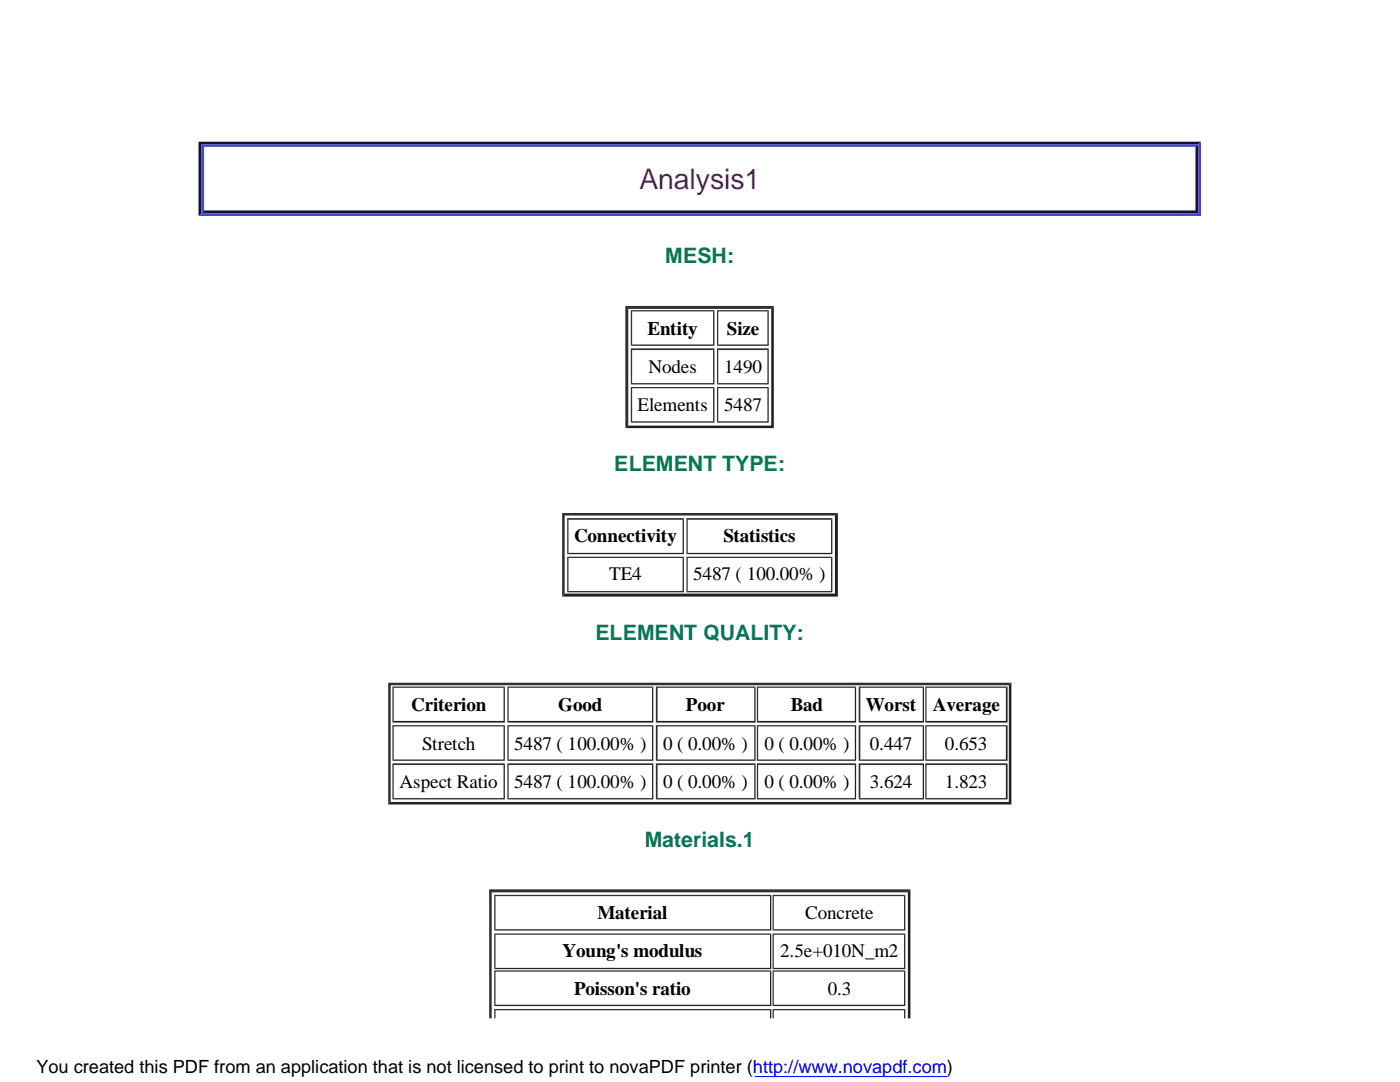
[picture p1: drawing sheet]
<svg xmlns="http://www.w3.org/2000/svg" width="279mm" height="216mm" viewBox="0 0 279 216" stroke-linecap="round" stroke-linejoin="round" font-family="sans-serif">
<path d="M39.6 28.3h200.1l-.5 .5h-199zM238.6 29.3l.6-.5v13.8l-.6-.6zM40.7 42h197.9l.6 .6h-199zM39.6 28.3l.6 .5v13.8l-.6 .5z" fill="#113"/>
<path d="M40.2 28.8h199l-.6 .5h-197.9zM239.7 28.3v14.8l-.5-.5v-13.8zM39.6 43.1l.6-.5h199l.5 .5zM40.2 28.8l.5 .5v12.7l-.5 .6z" fill="#44c"/>
<path d="M124.8 61h29.6l-.5 .6h-28.5zM124.8 61l.6 .6v23.3l-.6 .5z" fill="#303030"/>
<path d="M154.4 61v24.4l-.5-.5v-23.3zM124.8 85.4l.6-.5h28.5l.5 .5z" fill="#202020"/>
<path d="M112.2 102.4h55l-.6 .5h-53.9zM112.2 102.4l.5 .5v15.5l-.5 .6z" fill="#303030"/>
<path d="M166.6 102.9l.6-.5v16.6l-.6-.6zM112.7 118.4h53.9l.6 .6h-55z" fill="#202020"/>
<path d="M77.5 136.2h124.3l-.5 .5h-123.3zM77.5 136.2l.5 .5v23.3l-.5 .5z" fill="#303030"/>
<path d="M201.8 136.2v24.3l-.5-.5v-23.3zM77.5 160.5l.5-.5h123.3l.5 .5z" fill="#202020"/>
<path d="M97.6 177.5h84.1l-.5 .6h-83.1zM97.6 177.5l.5 .6v25.1h-.5z" fill="#303030"/>
<path d="M181.7 177.5v25.7h-.5v-25.1z" fill="#202020"/>
<path d="M125.9 61.9h16.7l-.3 .2h-16.1zM125.9 61.9l.3 .2v6.6l-.3 .3z" fill="#303030"/>
<path d="M142.6 61.9v7.1l-.3-.3v-6.6zM126.2 68.7h16.1l.3 .3h-16.7z" fill="#202020"/>
<path d="M143.1 61.9h10.3l-.2 .2h-9.9zM143.1 61.9l.2 .2v6.6l-.2 .3z" fill="#303030"/>
<path d="M153.4 61.9v7.1l-.2-.3v-6.6zM143.1 69l.2-.3h9.9l.2 .3z" fill="#202020"/>
<path d="M125.9 69.5h16.7l-.3 .3h-16.1zM125.9 69.5l.3 .3v6.7l-.3 .2z" fill="#303030"/>
<path d="M142.6 69.5v7.2l-.3-.2v-6.7zM125.9 76.7l.3-.2h16.1l.3 .2z" fill="#202020"/>
<path d="M143.1 69.5h10.3l-.2 .3h-9.9zM143.1 69.5l.2 .3v6.7l-.2 .2z" fill="#303030"/>
<path d="M153.4 69.5v7.2l-.2-.2v-6.7zM143.1 76.7l.2-.2h9.9l.2 .2z" fill="#202020"/>
<path d="M125.9 77.2h16.7l-.3 .3h-16.1zM125.9 77.2l.3 .3v6.6l-.3 .2z" fill="#303030"/>
<path d="M142.6 77.2v7.1l-.3-.2v-6.6zM125.9 84.3l.3-.2h16.1l.3 .2z" fill="#202020"/>
<path d="M143.1 77.2h10.3l-.2 .3h-9.9zM143.1 77.2l.2 .3v6.6l-.2 .2z" fill="#303030"/>
<path d="M153.4 77.2v7.1l-.2-.2v-6.6zM143.1 84.3l.2-.2h9.9l.2 .2z" fill="#202020"/>
<path d="M113.2 103.4h23.3l-.3 .3h-22.7zM113.2 103.4l.3 .3v6.6l-.3 .3z" fill="#303030"/>
<path d="M136.5 103.4v7.2l-.3-.3v-6.6zM113.2 110.6l.3-.3h22.7l.3 .3z" fill="#202020"/>
<path d="M137 103.4h29.1l-.2 .3h-28.7zM137 103.4l.2 .3v6.6l-.2 .3z" fill="#303030"/>
<path d="M166.1 103.4v7.2l-.2-.3v-6.6zM137 110.6l.2-.3h28.7l.2 .3z" fill="#202020"/>
<path d="M113.2 111.1h23.3l-.3 .2h-22.7zM113.2 111.1l.3 .2v6.6l-.3 .3z" fill="#303030"/>
<path d="M136.5 111.1v7.1l-.3-.3v-6.6zM113.2 118.2l.3-.3h22.7l.3 .3z" fill="#202020"/>
<path d="M137 111.1h29.1l-.2 .2h-28.7zM137 111.1l.2 .2v6.6l-.2 .3z" fill="#303030"/>
<path d="M166.1 111.1v7.1l-.2-.3v-6.6zM137.2 117.9h28.7l.2 .3h-29.1z" fill="#202020"/>
<path d="M78.3 137h22.5l-.3 .2h-21.9zM78.3 137l.3 .2v6.6l-.3 .4z" fill="#303030"/>
<path d="M100.5 137.2l.3-.2v7.2l-.3-.4zM78.6 143.8h21.9l.3 .4h-22.5z" fill="#202020"/>
<path d="M101.3 137h29.1l-.3 .2h-28.6zM101.3 137l.2 .2v6.6l-.2 .4z" fill="#303030"/>
<path d="M130.1 137.2l.3-.2v7.2l-.3-.4zM101.5 143.8h28.6l.3 .4h-29.1z" fill="#202020"/>
<path d="M130.9 137h19.9l-.3 .2h-19.3zM130.9 137l.3 .2v6.6l-.3 .4z" fill="#303030"/>
<path d="M150.5 137.2l.3-.2v7.2l-.3-.4zM131.2 143.8h19.3l.3 .4h-19.9z" fill="#202020"/>
<path d="M151 137h19.9l-.3 .2h-19.3zM151 137l.3 .2v6.6l-.3 .4z" fill="#303030"/>
<path d="M170.6 137.2l.3-.2v7.2l-.3-.4zM151.3 143.8h19.3l.3 .4h-19.9z" fill="#202020"/>
<path d="M171.4 137h13l-.3 .2h-12.4zM171.4 137l.3 .2v6.6l-.3 .4z" fill="#303030"/>
<path d="M184.4 137v7.2l-.3-.4v-6.6zM171.7 143.8h12.4l.3 .4h-13z" fill="#202020"/>
<path d="M184.7 137h16.4l-.4 .2h-15.8zM184.7 137l.2 .2v6.6l-.2 .4z" fill="#303030"/>
<path d="M200.7 137.2l.4-.2v7.2l-.4-.4zM184.9 143.8h15.8l.4 .4h-16.4z" fill="#202020"/>
<path d="M78.3 144.7h22.5l-.3 .2h-21.9zM78.3 144.7l.3 .2v6.7l-.3 .2z" fill="#303030"/>
<path d="M100.8 144.7v7.1l-.3-.2v-6.7zM78.3 151.8l.3-.2h21.9l.3 .2z" fill="#202020"/>
<path d="M101.3 144.7h29.1l-.3 .2h-28.6zM101.3 144.7l.2 .2v6.7l-.2 .2z" fill="#303030"/>
<path d="M130.4 144.7v7.1l-.3-.2v-6.7zM101.5 151.6h28.6l.3 .2h-29.1z" fill="#202020"/>
<path d="M130.9 144.7h19.9l-.3 .2h-19.3zM130.9 144.7l.3 .2v6.7l-.3 .2z" fill="#303030"/>
<path d="M150.8 144.7v7.1l-.3-.2v-6.7zM130.9 151.8l.3-.2h19.3l.3 .2z" fill="#202020"/>
<path d="M151 144.7h19.9l-.3 .2h-19.3zM151 144.7l.3 .2v6.7l-.3 .2z" fill="#303030"/>
<path d="M170.9 144.7v7.1l-.3-.2v-6.7zM151 151.8l.3-.2h19.3l.3 .2z" fill="#202020"/>
<path d="M171.4 144.7h13l-.3 .2h-12.4zM171.4 144.7l.3 .2v6.7l-.3 .2z" fill="#303030"/>
<path d="M184.4 144.7v7.1l-.3-.2v-6.7zM171.4 151.8l.3-.2h12.4l.3 .2z" fill="#202020"/>
<path d="M184.7 144.7h16.4l-.4 .2h-15.8zM184.7 144.7l.2 .2v6.7l-.2 .2z" fill="#303030"/>
<path d="M200.7 144.9l.4-.2v7.1l-.4-.2zM184.9 151.6h15.8l.4 .2h-16.4z" fill="#202020"/>
<path d="M78.3 152.3h22.5l-.3 .4h-21.9zM78.3 152.3l.3 .4v6.6l-.3 .2z" fill="#303030"/>
<path d="M100.8 152.3v7.2l-.3-.2v-6.6zM78.3 159.5l.3-.2h21.9l.3 .2z" fill="#202020"/>
<path d="M101.3 152.3h29.1l-.3 .4h-28.6zM101.3 152.3l.2 .4v6.6l-.2 .2z" fill="#303030"/>
<path d="M130.4 152.3v7.2l-.3-.2v-6.6zM101.5 159.3h28.6l.3 .2h-29.1z" fill="#202020"/>
<path d="M130.9 152.3h19.9l-.3 .4h-19.3zM130.9 152.3l.3 .4v6.6l-.3 .2z" fill="#303030"/>
<path d="M150.8 152.3v7.2l-.3-.2v-6.6zM130.9 159.5l.3-.2h19.3l.3 .2z" fill="#202020"/>
<path d="M151 152.3h19.9l-.3 .4h-19.3zM151 152.3l.3 .4v6.6l-.3 .2z" fill="#303030"/>
<path d="M170.9 152.3v7.2l-.3-.2v-6.6zM151 159.5l.3-.2h19.3l.3 .2z" fill="#202020"/>
<path d="M171.4 152.3h13l-.3 .4h-12.4zM171.4 152.3l.3 .4v6.6l-.3 .2z" fill="#303030"/>
<path d="M184.4 152.3v7.2l-.3-.2v-6.6zM171.4 159.5l.3-.2h12.4l.3 .2z" fill="#202020"/>
<path d="M184.7 152.3h16.4l-.4 .4h-15.8zM184.7 152.3l.2 .4v6.6l-.2 .2z" fill="#303030"/>
<path d="M200.7 152.7l.4-.4v7.2l-.4-.2zM184.9 159.3h15.8l.4 .2h-16.4z" fill="#202020"/>
<path d="M98.6 178.6h55.3l-.2 .2h-54.8zM98.6 178.6l.3 .2v6.6l-.3 .3z" fill="#303030"/>
<path d="M153.7 178.8l.2-.2v7.1l-.2-.3zM98.6 185.7l.3-.3h54.8l.2 .3z" fill="#202020"/>
<path d="M154.2 178.6h26.5l-.3 .2h-26zM154.2 178.6l.2 .2v6.6l-.2 .3z" fill="#303030"/>
<path d="M180.7 178.6v7.1l-.3-.3v-6.6zM154.2 185.7l.2-.3h26l.3 .3z" fill="#202020"/>
<path d="M98.6 186.3h55.3l-.2 .2h-54.8zM98.6 186.3l.3 .2v6.6l-.3 .3z" fill="#303030"/>
<path d="M153.9 186.3v7.1l-.2-.3v-6.6zM98.6 193.4l.3-.3h54.8l.2 .3z" fill="#202020"/>
<path d="M154.2 186.3h26.5l-.3 .2h-26zM154.2 186.3l.2 .2v6.6l-.2 .3z" fill="#303030"/>
<path d="M180.7 186.3v7.1l-.3-.3v-6.6zM154.2 193.4l.2-.3h26l.3 .3z" fill="#202020"/>
<path d="M98.6 193.6h55.3l-.2 .3h-54.8zM98.6 193.6l.3 .3v6.6l-.3 .2z" fill="#303030"/>
<path d="M153.7 193.9l.2-.3v7.1l-.2-.2zM98.6 200.7l.3-.2h54.8l.2 .2z" fill="#202020"/>
<path d="M154.2 193.6h26.5l-.3 .3h-26zM154.2 193.6l.2 .3v6.6l-.2 .2z" fill="#303030"/>
<path d="M180.7 193.6v7.1l-.3-.2v-6.6zM154.2 200.7l.2-.2h26l.3 .2z" fill="#202020"/>
<path d="M98.6 201.3h55.3l-.2 .3h-54.8zM98.6 201.3l.3 .3v1.6h-.3z" fill="#303030"/>
<path d="M153.7 201.6l.2-.3v1.9h-.2z" fill="#202020"/>
<path d="M154.2 201.3h26.5l-.3 .3h-26zM154.2 201.3l.2 .3v1.6h-.2z" fill="#303030"/>
<path d="M180.7 201.3v1.9h-.3v-1.6z" fill="#202020"/>
<path d="M5.4 208.6h186.9v7.3h-186.9z" fill="#fff"/>
<path d="M150.6 214.8h38.5" fill="none" stroke="#00f" stroke-width=".2"/>
<text font-size="5.7" fill="#800080" x="127.6" y="37.7">Analysis1</text>
<g font-size="4.2" fill="#075">
<text x="132.8" y="52.6">MESH:</text>
<text x="122.6" y="94">ELEMENT TYPE:</text>
<text x="118.9" y="127.7">ELEMENT QUALITY:</text>
<text x="128.7" y="169.1">Materials.1</text>
</g>
<g font-size="3.8">
<text x="129.2" y="66.8">Entity</text>
<text x="145" y="66.8">Size</text>
<text x="129.5" y="74.4">Nodes</text>
<text x="144.5" y="74.4">1490</text>
<text x="127.3" y="82">Elements</text>
<text x="144.5" y="82">5487</text>
<text x="114.6" y="108.2">Connectivity</text>
<text x="144.4" y="108.2">Statistics</text>
<text x="121.6" y="115.8">TE4</text>
<text x="138.3" y="115.8">5487 ( 100.00% )</text>
<text x="82" y="141.9">Criterion</text>
<text x="111.4" y="141.9">Good</text>
<text x="136.9" y="141.9">Poor</text>
<text x="157.8" y="141.9">Bad</text>
<text x="172.8" y="141.9">Worst</text>
<text x="186.2" y="141.9">Average</text>
<text x="84.2" y="149.6">Stretch</text>
<text x="102.6" y="149.6">5487 ( 100.00% )</text>
<text x="132.3" y="149.6">0 ( 0.00% )</text>
<text x="152.6" y="149.6">0 ( 0.00% )</text>
<text x="173.6" y="149.6">0.447</text>
<text x="188.6" y="149.6">0.653</text>
<text x="79.8" y="157.2">Aspect Ratio</text>
<text x="102.6" y="157.2">5487 ( 100.00% )</text>
<text x="132.3" y="157.2">0 ( 0.00% )</text>
<text x="152.6" y="157.2">0 ( 0.00% )</text>
<text x="173.6" y="157.2">3.624</text>
<text x="188.6" y="157.2">1.823</text>
<text x="119.2" y="183.3">Material</text>
<text x="160.7" y="183.3">Concrete</text>
<text x="112.3" y="190.9">Young's modulus</text>
<text x="155.7" y="190.9">2.5e+010N_m2</text>
<text x="114.6" y="198.5">Poisson's ratio</text>
<text x="165.2" y="198.5">0.3</text>
</g>
<text font-size="3.6" x="7.3" y="214.1">You created this PDF from an application that is not licensed to print to novaPDF printer (http://www.novapdf.com)</text>
</svg>
